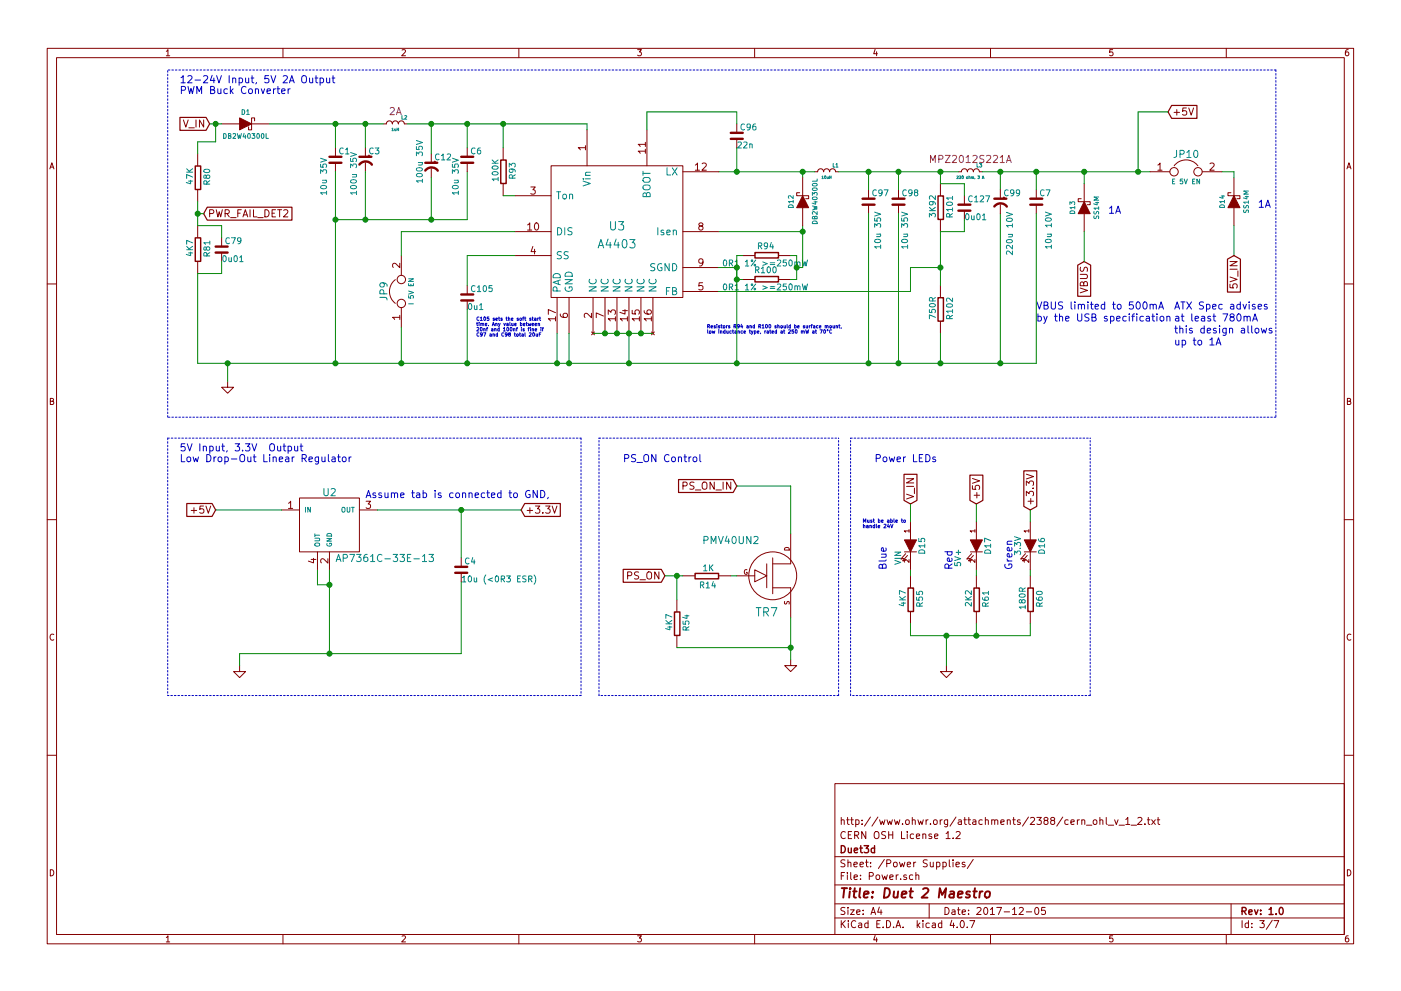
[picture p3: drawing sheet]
EESchema Schematic File Version 2
LIBS:Duet2Maestro-rescue
LIBS:power
LIBS:transistors
LIBS:conn
LIBS:linear
LIBS:regul
LIBS:cmos4000
LIBS:adc-dac
LIBS:memory
LIBS:xilinx
LIBS:microcontrollers
LIBS:dsp
LIBS:microchip
LIBS:analog_switches
LIBS:motorola
LIBS:texas
LIBS:intel
LIBS:audio
LIBS:interface
LIBS:digital-audio
LIBS:philips
LIBS:display
LIBS:cypress
LIBS:siliconi
LIBS:opto
LIBS:atmel
LIBS:contrib
LIBS:valves
LIBS:Duet2Maestro
LIBS:ATE
LIBS:Duet2Maestro-cache
EELAYER 25 0
EELAYER END
$Descr A4 11693 8268
encoding utf-8
Sheet 3 7
Title "Duet 2 Maestro"
Date "2017-12-05"
Rev "1.0"
Comp "Duet3d"
Comment1 "CERN OSH License 1.2"
Comment2 "http://www.ohwr.org/attachments/2388/cern_ohl_v_1_2.txt"
Comment3 ""
Comment4 ""
$EndDescr
$Comp
L LED D16
U 1 1
P 8600 4550
F 0 "D16" H 8600 4650 50  0000 C CNN
F 1 "3.3V" H 8600 4450 50  0000 C CNN
F 2 "complib:D_0603" H 8600 4550 60  0001 C CNN
F 3 "" H 8600 4550 60  0001 C CNN
	1    8600 4550
	0    1    1    0   
$EndComp
$Comp
L LED D17
U 1 1
P 8150 4550
F 0 "D17" H 8150 4650 50  0000 C CNN
F 1 "5V+" H 8250 4400 50  0000 C CNN
F 2 "complib:D_0603" H 8150 4550 60  0001 C CNN
F 3 "" H 8150 4550 60  0001 C CNN
	1    8150 4550
	0    1    1    0   
$EndComp
$Comp
L GND #PWR023
U 1 1
P 7900 5550
AR Path="/53B03BFF" Ref="#PWR023"  Part="1" 
AR Path="/50522538/53B03BFF" Ref="#PWR044"  Part="1" 
F 0 "#PWR044" H 7900 5550 30  0001 C CNN
F 1 "GND" H 7900 5480 30  0001 C CNN
F 2 "" H 7900 5550 60  0001 C CNN
F 3 "" H 7900 5550 60  0001 C CNN
	1    7900 5550
	1    0    0    -1  
$EndComp
$Comp
L LED D15
U 1 1
P 7600 4550
F 0 "D15" H 7600 4650 50  0000 C CNN
F 1 "VIN" H 7700 4450 50  0000 C CNN
F 2 "complib:D_0603" H 7600 4550 60  0001 C CNN
F 3 "" H 7600 4550 60  0001 C CNN
	1    7600 4550
	0    1    1    0   
$EndComp
$Comp
L DIODESCH D14
U 1 1
P 10300 1675
F 0 "D14" H 10300 1775 40  0000 C CNN
F 1 "SS14M" H 10300 1575 40  0000 C CNN
F 2 "complib:uSMA" H 10300 1675 60  0001 C CNN
F 3 "" H 10300 1675 60  0001 C CNN
	1    10300 1675
	0    -1   -1   0   
$EndComp
$Comp
L BSH105 TR7
U 1 1
P 6450 4800
F 0 "TR7" H 6400 4500 70  0000 C CNN
F 1 "PMV40UN2" H 6100 5100 60  0000 C CNN
F 2 "complib:SOT-23" H 6450 4800 60  0001 C CNN
F 3 "" H 6450 4800 60  0001 C CNN
	1    6450 4800
	1    0    0    -1  
$EndComp
Text GLabel 5550 4800 0    60   Input ~ 0
PS_ON
Text Notes 5200 3850 0    60   ~ 0
PS_ON Control
$Comp
L GND #PWR024
U 1 1
P 6600 5500
AR Path="/5220BA8F" Ref="#PWR024"  Part="1" 
AR Path="/50522538/5220BA8F" Ref="#PWR045"  Part="1" 
F 0 "#PWR045" H 6600 5500 30  0001 C CNN
F 1 "GND" H 6600 5430 30  0001 C CNN
F 2 "" H 6600 5500 60  0001 C CNN
F 3 "" H 6600 5500 60  0001 C CNN
	1    6600 5500
	1    0    0    -1  
$EndComp
Text GLabel 6150 4050 0    60   Input ~ 0
PS_ON_IN
$Comp
L JUMPER JP10
U 1 1
P 9900 1425
F 0 "JP10" H 9900 1575 60  0000 C CNN
F 1 "E 5V EN" H 9900 1345 40  0000 C CNN
F 2 "complib:JUMPER" H 9900 1425 60  0001 C CNN
F 3 "" H 9900 1425 60  0001 C CNN
	1    9900 1425
	1    0    0    -1  
$EndComp
$Comp
L SS3P4 D1
U 1 1
P 2050 1025
F 0 "D1" H 2050 1125 40  0000 C CNN
F 1 "DB2W40300L" H 2050 925 40  0000 C CNN
F 2 "complib:D_SOD-123F" H 2050 1025 60  0001 C CNN
F 3 "" H 2050 1025 60  0001 C CNN
	1    2050 1025
	1    0    0    -1  
$EndComp
$Comp
L DIODESCH D13
U 1 1
P 9050 1725
F 0 "D13" H 9050 1825 40  0000 C CNN
F 1 "SS14M" H 9050 1625 40  0000 C CNN
F 2 "complib:uSMA" H 9050 1725 60  0001 C CNN
F 3 "" H 9050 1725 60  0001 C CNN
	1    9050 1725
	0    -1   -1   0   
$EndComp
$Comp
L LM1117MP-3.3 U2
U 1 1
P 2750 4400
AR Path="/506B578D" Ref="U2"  Part="1" 
AR Path="/50522538/506B578D" Ref="U2"  Part="1" 
F 0 "U2" H 2750 4700 60  0000 C CNN
F 1 "AP7361C-33E-13" H 2800 4150 60  0000 L CNN
F 2 "complib:SOT-223" H 2750 4400 60  0001 C CNN
F 3 "" H 2750 4400 60  0001 C CNN
	1    2750 4400
	1    0    0    -1  
$EndComp
Text Notes 1500 3850 0    60   ~ 0
5V Input, 3.3V  Output\nLow Drop-Out Linear Regulator
Text GLabel 4350 4250 2    60   Input ~ 0
+3.3V
Text GLabel 1800 4250 0    60   Input ~ 0
+5V
$Comp
L GND #PWR025
U 1 1
P 2000 5550
AR Path="/50522574" Ref="#PWR025"  Part="1" 
AR Path="/50522538/50522574" Ref="#PWR046"  Part="1" 
F 0 "#PWR046" H 2000 5550 30  0001 C CNN
F 1 "GND" H 2000 5480 30  0001 C CNN
F 2 "" H 2000 5550 60  0001 C CNN
F 3 "" H 2000 5550 60  0001 C CNN
	1    2000 5550
	1    0    0    -1  
$EndComp
$Comp
L C_POL C3
U 1 1
P 3050 1325
F 0 "C3" H 3075 1400 50  0000 L CNN
F 1 "100u 35V" V 2950 1025 50  0000 L CNN
F 2 "complib:C_ELEC_6.3x7.7" H 3050 1325 60  0001 C CNN
F 3 "" H 3050 1325 60  0000 C CNN
	1    3050 1325
	1    0    0    -1  
$EndComp
Text Notes 7300 3850 0    60   ~ 0
Power LEDs
Text GLabel 8600 4250 1    60   Input ~ 0
+3.3V
Text GLabel 8150 4200 1    60   Input ~ 0
+5V
Text GLabel 7600 4200 1    60   Input ~ 0
V_IN
Text Notes 7200 4400 0    30   ~ 0
Must be able to\nhandle 24V
Text Notes 7400 4750 1    60   ~ 0
Blue
Text Notes 7950 4750 1    60   ~ 0
Red
Text Notes 8450 4750 1    60   ~ 0
Green
$Comp
L C_SMALL C1
U 1 1
P 2800 1325
F 0 "C1" H 2825 1400 50  0000 L CNN
F 1 "10u 35V" V 2700 1025 50  0000 L CNN
F 2 "complib:C_1206" H 2800 1325 60  0001 C CNN
F 3 "~" H 2800 1325 60  0000 C CNN
F 4 "~" H 2600 1125 60  0000 C CNN "Voltage"
	1    2800 1325
	1    0    0    -1  
$EndComp
$Comp
L C_SMALL C96
U 1 1
P 6150 1125
F 0 "C96" H 6175 1200 50  0000 L CNN
F 1 "22n" H 6150 1050 50  0000 L CNN
F 2 "complib:C_0603" H 6150 1125 60  0001 C CNN
F 3 "~" H 6150 1125 60  0000 C CNN
	1    6150 1125
	1    0    0    -1  
$EndComp
$Comp
L C_SMALL C97
U 1 1
P 7250 1675
F 0 "C97" H 7275 1750 50  0000 L CNN
F 1 "10u 35V" V 7325 1275 50  0000 L CNN
F 2 "complib:C_1206" H 7250 1675 60  0001 C CNN
F 3 "~" H 7250 1675 60  0000 C CNN
	1    7250 1675
	1    0    0    -1  
$EndComp
$Comp
L C_SMALL C98
U 1 1
P 7500 1675
F 0 "C98" H 7525 1750 50  0000 L CNN
F 1 "10u 35V" V 7550 1275 50  0000 L CNN
F 2 "complib:C_1206" H 7500 1675 60  0001 C CNN
F 3 "~" H 7500 1675 60  0000 C CNN
	1    7500 1675
	1    0    0    -1  
$EndComp
$Comp
L R_SMALL R54
U 1 1
P 5650 5200
F 0 "R54" V 5725 5208 50  0000 C CNN
F 1 "4K7" V 5582 5212 50  0000 C CNN
F 2 "complib:R_0603" H 5650 5200 60  0001 C CNN
F 3 "~" H 5650 5200 60  0000 C CNN
	1    5650 5200
	1    0    0    -1  
$EndComp
$Comp
L R_SMALL R55
U 1 1
P 7600 5000
F 0 "R55" V 7675 5008 50  0000 C CNN
F 1 "4K7" V 7532 5012 50  0000 C CNN
F 2 "complib:R_0603" H 7600 5000 60  0001 C CNN
F 3 "~" H 7600 5000 60  0000 C CNN
	1    7600 5000
	1    0    0    -1  
$EndComp
$Comp
L R_SMALL R61
U 1 1
P 8150 5000
F 0 "R61" V 8225 5008 50  0000 C CNN
F 1 "2K2" V 8082 5012 50  0000 C CNN
F 2 "complib:R_0603" H 8150 5000 60  0001 C CNN
F 3 "~" H 8150 5000 60  0000 C CNN
	1    8150 5000
	1    0    0    -1  
$EndComp
$Comp
L R_SMALL R60
U 1 1
P 8600 5000
F 0 "R60" V 8675 5008 50  0000 C CNN
F 1 "180R" V 8532 5012 50  0000 C CNN
F 2 "complib:R_0603" H 8600 5000 60  0001 C CNN
F 3 "~" H 8600 5000 60  0000 C CNN
	1    8600 5000
	1    0    0    -1  
$EndComp
$Comp
L C_SMALL C6
U 1 1
P 3900 1325
F 0 "C6" H 3925 1400 50  0000 L CNN
F 1 "10u 35V" V 3800 1025 50  0000 L CNN
F 2 "complib:C_1206" H 3900 1325 60  0001 C CNN
F 3 "~" H 3900 1325 60  0000 C CNN
	1    3900 1325
	1    0    0    -1  
$EndComp
$Comp
L C_POL C12
U 1 1
P 3600 1375
F 0 "C12" H 3625 1450 50  0000 L CNN
F 1 "100u 35V" V 3500 1225 50  0000 L CNN
F 2 "complib:C_ELEC_6.3x7.7" H 3600 1375 60  0001 C CNN
F 3 "" H 3600 1375 60  0000 C CNN
	1    3600 1375
	1    0    0    -1  
$EndComp
$Comp
L R_SMALL R80
U 1 1
P 1650 1475
F 0 "R80" V 1725 1483 50  0000 C CNN
F 1 "47K" V 1582 1487 50  0000 C CNN
F 2 "complib:R_0603" H 1650 1475 60  0001 C CNN
F 3 "~" H 1650 1475 60  0000 C CNN
	1    1650 1475
	1    0    0    -1  
$EndComp
$Comp
L R_SMALL R81
U 1 1
P 1650 2075
F 0 "R81" V 1725 2083 50  0000 C CNN
F 1 "4K7" V 1582 2087 50  0000 C CNN
F 2 "complib:R_0603" H 1650 2075 60  0001 C CNN
F 3 "~" H 1650 2075 60  0000 C CNN
	1    1650 2075
	1    0    0    -1  
$EndComp
$Comp
L C_SMALL C79
U 1 1
P 1850 2075
F 0 "C79" H 1875 2150 50  0000 L CNN
F 1 "0u01" H 1850 2000 50  0000 L CNN
F 2 "complib:C_0603" H 1850 2075 60  0001 C CNN
F 3 "~" H 1850 2075 60  0000 C CNN
	1    1850 2075
	1    0    0    -1  
$EndComp
$Comp
L R_SMALL R14
U 1 1
P 5900 4800
F 0 "R14" V 5975 4808 50  0000 C CNN
F 1 "1K" V 5832 4812 50  0000 C CNN
F 2 "complib:R_0603" H 5900 4800 60  0001 C CNN
F 3 "~" H 5900 4800 60  0000 C CNN
	1    5900 4800
	0    1    1    0   
$EndComp
$Comp
L C_SMALL C4
U 1 1
P 3850 4750
F 0 "C4" H 3875 4825 50  0000 L CNN
F 1 "10u (<0R3 ESR)" H 3850 4675 50  0000 L CNN
F 2 "complib:C_0805" H 3850 4750 60  0001 C CNN
F 3 "~" H 3850 4750 60  0000 C CNN
	1    3850 4750
	1    0    0    -1  
$EndComp
Text Notes 3050 4150 0    60   ~ 0
Assume tab is connected to GND,\n
Wire Wire Line
	2000 5450 3850 5450
Connection ~ 5650 4800
Wire Wire Line
	5650 5000 5650 4800
Wire Wire Line
	6600 4450 6600 4050
Wire Wire Line
	6600 4050 6150 4050
Wire Notes Line
	7000 5800 5000 5800
Wire Notes Line
	7000 5800 7000 3650
Wire Notes Line
	5000 5800 5000 3650
Wire Notes Line
	5000 3650 7000 3650
Wire Wire Line
	2000 5450 2000 5550
Wire Notes Line
	1400 3650 4850 3650
Connection ~ 3850 4250
Connection ~ 2750 5450
Wire Wire Line
	2750 5450 2750 4750
Wire Notes Line
	1400 3650 1400 5800
Wire Wire Line
	3850 4250 3850 4650
Wire Notes Line
	4850 3650 4850 5800
Wire Wire Line
	1800 4250 2350 4250
Wire Notes Line
	4850 5800 1400 5800
Wire Wire Line
	6600 5150 6600 5500
Wire Wire Line
	5550 4800 5700 4800
Wire Wire Line
	5650 5400 6600 5400
Connection ~ 6600 5400
Wire Wire Line
	3150 4250 4350 4250
Wire Notes Line
	9100 5800 7100 5800
Wire Notes Line
	9100 5800 9100 3650
Wire Notes Line
	7100 5800 7100 3650
Wire Notes Line
	7100 3650 9100 3650
Wire Wire Line
	3850 5450 3850 4850
Wire Wire Line
	7600 4200 7600 4350
Wire Wire Line
	8150 4200 8150 4350
Wire Wire Line
	8600 4250 8600 4350
Wire Wire Line
	7600 5300 8600 5300
Wire Wire Line
	7900 5300 7900 5550
Connection ~ 7900 5300
Connection ~ 8150 5300
Wire Wire Line
	7600 4800 7600 4750
Wire Wire Line
	8150 4800 8150 4750
Wire Wire Line
	8600 4800 8600 4750
Wire Wire Line
	8600 5300 8600 5200
Wire Wire Line
	8150 5300 8150 5200
Wire Wire Line
	7600 5300 7600 5200
Wire Wire Line
	6150 4800 6100 4800
$Comp
L L_MINI L2
U 1 1
P 3300 1025
F 0 "L2" H 3225 975 30  0000 C CNN
F 1 "1uH" H 3300 1075 22  0000 C CNN
F 2 "complib:C_1210" H 3300 1025 60  0001 C CNN
F 3 "" H 3300 1025 60  0000 C CNN
F 4 "2A" H 3300 925 60  0000 C CNN "Rating"
	1    3300 1025
	-1   0    0    1   
$EndComp
$Comp
L L_MINI L3
U 1 1
P 8100 1425
F 0 "L3" H 8025 1375 30  0000 C CNN
F 1 "220 ohm, 3 A" H 8100 1475 22  0000 C CNN
F 2 "complib:R_0805" H 8100 1425 60  0001 C CNN
F 3 "" H 8100 1425 60  0000 C CNN
F 4 "MPZ2012S221A" H 8100 1325 60  0000 C CNN "Rating"
	1    8100 1425
	-1   0    0    1   
$EndComp
$Comp
L C_SMALL C7
U 1 1
P 8650 1675
F 0 "C7" H 8675 1750 50  0000 L CNN
F 1 "10u 10V" V 8750 1275 50  0000 L CNN
F 2 "complib:C_0805" H 8650 1675 60  0001 C CNN
F 3 "~" H 8650 1675 60  0000 C CNN
	1    8650 1675
	1    0    0    -1  
$EndComp
Wire Wire Line
	2650 4750 2650 4875
Wire Wire Line
	2650 4875 2750 4875
Connection ~ 2750 4875
Text Notes 10500 1725 0    60   ~ 0
1A
Text Notes 9250 1775 0    60   ~ 0
1A
Text Notes 9800 2875 0    60   ~ 0
up to 1A
Text Notes 9800 2775 0    60   ~ 0
this design allows 
Text Notes 9800 2675 0    60   ~ 0
at least 780mA
Text Notes 9800 2575 0    60   ~ 0
ATX Spec advises
Text GLabel 10300 2125 3    60   Input ~ 0
5V_IN
Text Notes 8650 2675 0    60   ~ 0
by the USB specification
Text Notes 8650 2575 0    60   ~ 0
VBUS limited to 500mA 
$Comp
L JUMPER JP9
U 1 1
P 3350 2425
F 0 "JP9" H 3350 2575 60  0000 C CNN
F 1 "I 5V EN" H 3350 2345 40  0000 C CNN
F 2 "complib:JUMPER" H 3350 2425 60  0001 C CNN
F 3 "" H 3350 2425 60  0001 C CNN
	1    3350 2425
	0    -1   -1   0   
$EndComp
Text GLabel 9050 2175 3    60   Input ~ 0
VBUS
Text Notes 1500 775  0    60   ~ 0
12-24V Input, 5V 2A Output\nPWM Buck Converter\n
Text GLabel 1750 1025 0    60   Input ~ 0
V_IN
Text GLabel 9750 925  2    60   Input ~ 0
+5V
$Comp
L GND #PWR047
U 1 1
P 1900 3175
F 0 "#PWR047" H 1900 3175 30  0001 C CNN
F 1 "GND" H 1900 3105 30  0001 C CNN
F 2 "" H 1900 3175 60  0001 C CNN
F 3 "" H 1900 3175 60  0001 C CNN
	1    1900 3175
	1    0    0    -1  
$EndComp
$Comp
L A4403 U3
U 1 1
P 5150 1925
F 0 "U3" H 5150 1975 70  0000 C CNN
F 1 "A4403" H 5150 1825 70  0000 C CNN
F 2 "complib:QFN16-4x4" H 5150 1925 60  0001 C CNN
F 3 "" H 5150 1925 60  0000 C CNN
	1    5150 1925
	1    0    0    -1  
$EndComp
$Comp
L L_MINI L1
U 1 1
P 6900 1425
F 0 "L1" H 6825 1375 30  0000 C CNN
F 1 "10uH" H 6900 1475 22  0000 C CNN
F 2 "complib:L_6x6" H 6900 1425 60  0001 C CNN
F 3 "" H 6900 1425 60  0000 C CNN
	1    6900 1425
	-1   0    0    1   
$EndComp
Text Notes 5900 2775 0    29   ~ 0
Resistors R94 and R100 should be surface mount,\nlow inductance type, rated at 250 mW at 70°C
Text Notes 3975 2800 0    29   ~ 0
C105 sets the soft start\ntime. Any value between\n20nf and 100nf is fine if\nC97 and C98 total 20uF
$Comp
L C_SMALL C105
U 1 1
P 3900 2475
F 0 "C105" H 3925 2550 50  0000 L CNN
F 1 "0u1" H 3900 2400 50  0000 L CNN
F 2 "complib:C_0603" H 3900 2475 60  0001 C CNN
F 3 "~" H 3900 2475 60  0000 C CNN
	1    3900 2475
	1    0    0    -1  
$EndComp
$Comp
L R_SMALL R93
U 1 1
P 4200 1425
F 0 "R93" V 4275 1433 50  0000 C CNN
F 1 "100K" V 4132 1437 50  0000 C CNN
F 2 "complib:R_0603" H 4200 1425 60  0001 C CNN
F 3 "~" H 4200 1425 60  0000 C CNN
	1    4200 1425
	1    0    0    -1  
$EndComp
$Comp
L R_SMALL R102
U 1 1
P 7850 2575
F 0 "R102" V 7925 2583 50  0000 C CNN
F 1 "750R" V 7782 2587 50  0000 C CNN
F 2 "complib:R_0603" H 7850 2575 60  0001 C CNN
F 3 "~" H 7850 2575 60  0000 C CNN
	1    7850 2575
	1    0    0    -1  
$EndComp
$Comp
L R_SMALL R101
U 1 1
P 7850 1725
F 0 "R101" V 7925 1733 50  0000 C CNN
F 1 "3K92" V 7782 1737 50  0000 C CNN
F 2 "complib:R_0603" H 7850 1725 60  0001 C CNN
F 3 "~" H 7850 1725 60  0000 C CNN
	1    7850 1725
	1    0    0    -1  
$EndComp
$Comp
L R_SMALL R94
U 1 1
P 6400 2125
F 0 "R94" V 6475 2133 50  0000 C CNN
F 1 "0R1 1% >=250mW" V 6332 2137 50  0000 C CNN
F 2 "complib:R_1206" H 6400 2125 60  0001 C CNN
F 3 "~" H 6400 2125 60  0000 C CNN
	1    6400 2125
	0    -1   -1   0   
$EndComp
$Comp
L R_SMALL R100
U 1 1
P 6400 2325
F 0 "R100" V 6475 2333 50  0000 C CNN
F 1 "0R1 1% >=250mW" V 6332 2337 50  0000 C CNN
F 2 "complib:R_1206" H 6400 2325 60  0001 C CNN
F 3 "~" H 6400 2325 60  0000 C CNN
	1    6400 2325
	0    -1   -1   0   
$EndComp
Connection ~ 9050 1425
Wire Wire Line
	9050 1425 9050 1525
Wire Wire Line
	10200 1425 10300 1425
Wire Wire Line
	9750 925  9500 925 
Connection ~ 9500 1425
Wire Wire Line
	9500 925  9500 1425
Wire Notes Line
	10650 575  1400 575 
Wire Notes Line
	10650 575  10650 3475
Wire Notes Line
	10650 3475 1400 3475
Wire Notes Line
	1400 3475 1400 575 
Wire Wire Line
	9050 2175 9050 1925
Wire Wire Line
	10300 2125 10300 1875
Wire Wire Line
	10300 1425 10300 1475
Wire Wire Line
	1750 1025 1850 1025
Connection ~ 1800 1025
Wire Wire Line
	2250 1025 3200 1025
Wire Wire Line
	3400 1025 4900 1025
Wire Wire Line
	4900 1025 4900 1075
Wire Wire Line
	4200 1225 4200 1025
Connection ~ 4200 1025
Wire Wire Line
	3050 1225 3050 1025
Wire Wire Line
	2800 1025 2800 1225
Connection ~ 2800 1025
Wire Wire Line
	1650 3025 8650 3025
Wire Wire Line
	1900 3025 1900 3175
Wire Wire Line
	7850 3025 7850 2775
Connection ~ 1900 3025
Wire Wire Line
	3350 2725 3350 3025
Connection ~ 3350 3025
Connection ~ 2800 3025
Wire Wire Line
	4200 1625 4300 1625
Wire Wire Line
	3350 2125 3350 1925
Wire Wire Line
	3350 1925 4300 1925
Wire Wire Line
	4300 2125 3900 2125
Wire Wire Line
	3900 2125 3900 2375
Wire Wire Line
	3900 2575 3900 3025
Connection ~ 3900 3025
Wire Wire Line
	4650 2775 4650 3025
Connection ~ 4650 3025
Wire Wire Line
	4750 2775 4750 3025
Connection ~ 4750 3025
Wire Wire Line
	4950 2775 5450 2775
Connection ~ 5050 2775
Connection ~ 5150 2775
Wire Wire Line
	5250 2775 5250 3025
Connection ~ 5250 3025
Connection ~ 5250 2775
Connection ~ 5350 2775
Wire Wire Line
	7600 2425 7600 2225
Wire Wire Line
	7600 2225 7850 2225
Wire Wire Line
	7850 1925 7850 2375
Connection ~ 7850 2225
Wire Wire Line
	6150 2125 6150 3025
Wire Wire Line
	6700 2225 6650 2225
Wire Wire Line
	6700 1875 6700 2225
Connection ~ 6650 2225
Wire Wire Line
	6700 1925 6000 1925
Connection ~ 6700 1925
Wire Wire Line
	5400 1075 5400 925 
Wire Wire Line
	5400 925  6150 925 
Wire Wire Line
	6150 925  6150 1025
Wire Wire Line
	6000 1425 6800 1425
Wire Wire Line
	6150 1225 6150 1425
Connection ~ 6150 1425
Wire Wire Line
	6700 1475 6700 1425
Connection ~ 6700 1425
Wire Wire Line
	7250 1575 7250 1425
Connection ~ 7250 1425
Wire Wire Line
	7500 1425 7500 1575
Connection ~ 7500 1425
Wire Wire Line
	7850 1425 7850 1525
Connection ~ 7850 1425
Connection ~ 6150 3025
Wire Wire Line
	7250 1775 7250 3025
Connection ~ 7250 3025
Wire Wire Line
	7500 3025 7500 1775
Connection ~ 7500 3025
Wire Wire Line
	6000 2225 6150 2225
Connection ~ 6150 2225
Wire Wire Line
	6150 2225 6150 2325
Wire Wire Line
	6650 2125 6650 2325
Wire Wire Line
	6150 2125 6200 2125
Wire Wire Line
	6600 2125 6650 2125
Wire Wire Line
	6650 2325 6600 2325
Wire Wire Line
	6150 2325 6200 2325
Connection ~ 6150 2325
Wire Wire Line
	3050 1425 3050 1825
Wire Wire Line
	2800 1825 3900 1825
Connection ~ 2800 1825
Connection ~ 3050 1025
Wire Wire Line
	3900 1225 3900 1025
Connection ~ 3900 1025
Wire Wire Line
	3900 1825 3900 1425
Connection ~ 3050 1825
Wire Wire Line
	6000 2425 7600 2425
Wire Wire Line
	8350 1425 8350 1575
Connection ~ 8350 1425
Wire Wire Line
	8350 3025 8350 1775
Connection ~ 7850 3025
Wire Wire Line
	8650 1425 8650 1575
Connection ~ 8650 1425
Wire Wire Line
	8650 3025 8650 1775
Connection ~ 8350 3025
Wire Wire Line
	7000 1425 8000 1425
Wire Wire Line
	8200 1425 9600 1425
Wire Wire Line
	2800 1425 2800 3025
Text GLabel 1700 1775 2    60   Input ~ 0
PWR_FAIL_DET2
Wire Wire Line
	1650 1675 1650 1875
Connection ~ 1650 1775
Wire Wire Line
	1650 1275 1650 1175
Wire Wire Line
	1650 1175 1800 1175
Wire Wire Line
	1800 1175 1800 1025
Wire Wire Line
	1650 2275 1650 3025
Wire Wire Line
	1700 1775 1650 1775
$Comp
L C_SMALL C127
U 1 1
P 8050 1725
F 0 "C127" H 8075 1800 50  0000 L CNN
F 1 "0u01" H 8050 1650 50  0000 L CNN
F 2 "complib:C_0603" H 8050 1725 60  0001 C CNN
F 3 "~" H 8050 1725 60  0000 C CNN
	1    8050 1725
	1    0    0    -1  
$EndComp
Wire Wire Line
	8050 1625 8050 1525
Wire Wire Line
	8050 1525 7850 1525
Wire Wire Line
	7850 1925 8050 1925
Wire Wire Line
	8050 1925 8050 1825
Wire Wire Line
	1650 1875 1850 1875
Wire Wire Line
	1850 1875 1850 1975
Wire Wire Line
	1650 2275 1850 2275
Wire Wire Line
	1850 2275 1850 2175
Wire Wire Line
	3600 1475 3600 1825
Connection ~ 3600 1825
Wire Wire Line
	3600 1275 3600 1025
Connection ~ 3600 1025
$Comp
L C_POL C99
U 1 1
P 8350 1675
F 0 "C99" H 8375 1750 50  0000 L CNN
F 1 "220u 10V" V 8425 1225 50  0000 L CNN
F 2 "complib:C_ELEC_6.3x7.7" H 8350 1675 60  0001 C CNN
F 3 "" H 8350 1675 60  0000 C CNN
	1    8350 1675
	1    0    0    -1  
$EndComp
$Comp
L SS3P4 D12
U 1 1
P 6700 1675
F 0 "D12" H 6700 1775 40  0000 C CNN
F 1 "DB2W40300L" H 6700 1575 40  0000 C CNN
F 2 "complib:D_SOD-123F" H 6700 1675 60  0001 C CNN
F 3 "" H 6700 1675 60  0001 C CNN
	1    6700 1675
	0    -1   -1   0   
$EndComp
$EndSCHEMATC
